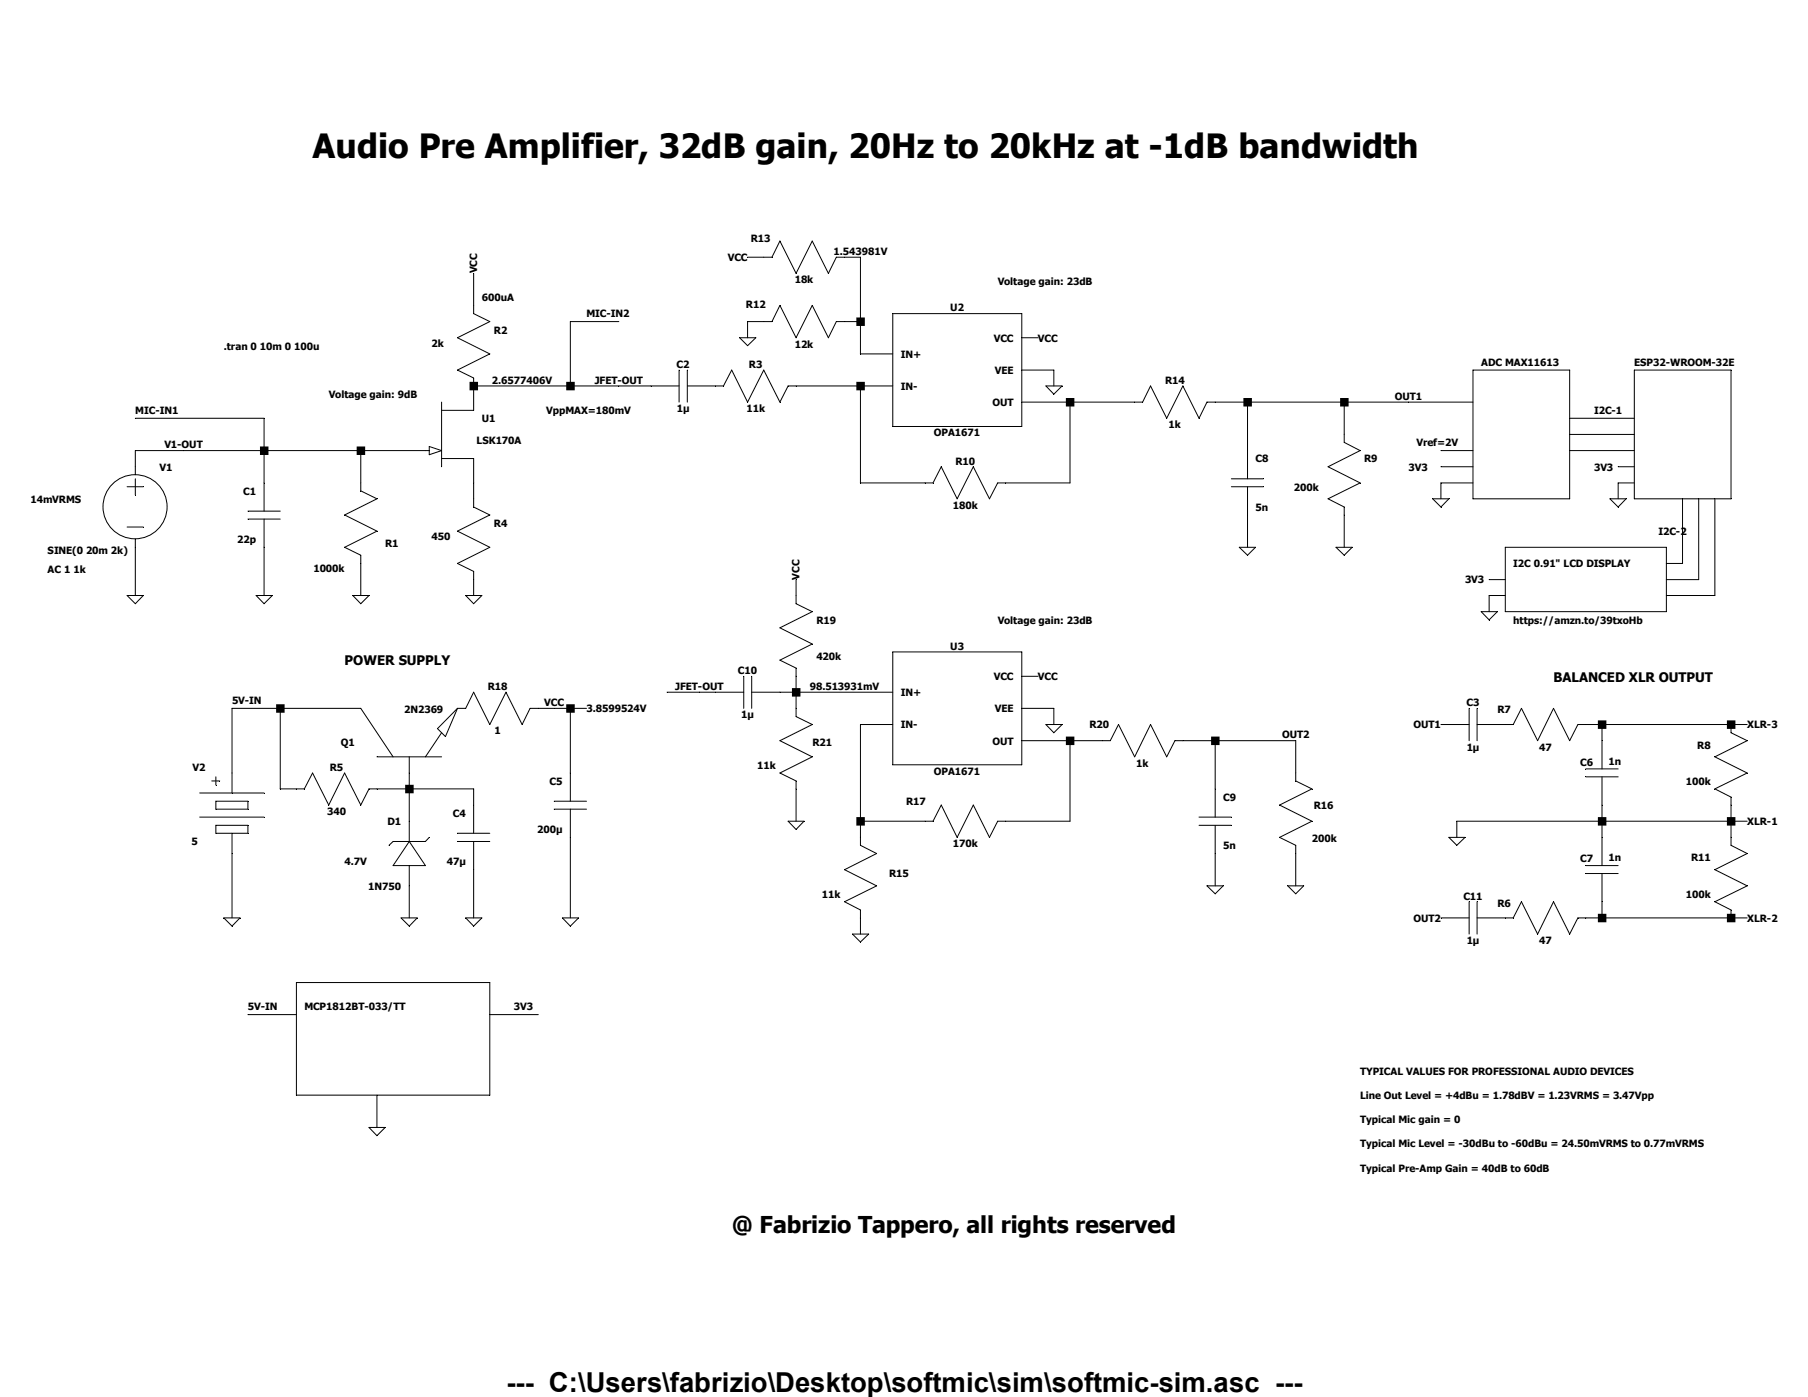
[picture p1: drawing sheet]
Version 4
SHEET 1 2224 924
WIRE 304 -144 288 -144
WIRE 400 -144 384 -144
WIRE 16 -96 16 -128
WIRE 160 -80 112 -80
WIRE 304 -80 288 -80
WIRE 400 -80 400 -144
WIRE 400 -80 384 -80
WIRE 288 -64 288 -80
WIRE 576 -64 560 -64
WIRE 400 -48 400 -80
WIRE 432 -48 400 -48
WIRE 592 -32 560 -32
WIRE 112 -16 112 -80
WIRE 112 -16 16 -16
WIRE 160 -16 112 -16
WIRE 192 -16 160 -16
WIRE 400 -16 336 -16
WIRE 432 -16 400 -16
WIRE 592 -16 592 -32
WIRE 608 0 560 0
WIRE 672 0 608 0
WIRE 784 0 752 0
WIRE 880 0 784 0
WIRE 944 0 880 0
WIRE 1008 0 944 0
WIRE -192 16 -320 16
WIRE 1168 16 1104 16
WIRE 880 32 880 0
WIRE 1168 32 1104 32
WIRE -272 48 -320 48
WIRE -192 48 -192 16
WIRE -192 48 -272 48
WIRE -96 48 -192 48
WIRE -32 48 -96 48
WIRE 784 48 784 0
WIRE 1008 48 976 48
WIRE 1168 48 1104 48
WIRE -320 64 -320 48
WIRE 1008 64 976 64
WIRE 1168 64 1152 64
WIRE -192 80 -192 48
WIRE -96 80 -96 48
WIRE 400 80 400 -16
WIRE 464 80 400 80
WIRE 608 80 608 0
WIRE 608 80 544 80
WIRE 1008 80 976 80
WIRE 1168 80 1152 80
WIRE 16 96 16 80
WIRE 976 96 976 80
WIRE 1152 96 1152 80
WIRE 784 144 784 112
WIRE 880 144 880 112
WIRE -320 192 -320 144
WIRE -192 192 -192 144
WIRE -96 192 -96 160
WIRE 16 192 16 176
WIRE 336 192 336 176
WIRE 576 272 560 272
WIRE 240 288 208 288
WIRE 256 288 240 288
WIRE 336 288 336 272
WIRE 336 288 320 288
WIRE 432 288 336 288
WIRE -176 304 -224 304
WIRE -96 304 -176 304
WIRE 96 304 80 304
WIRE 112 304 96 304
WIRE 128 304 112 304
WIRE 336 304 336 288
WIRE 592 304 560 304
WIRE 432 320 400 320
WIRE 592 320 592 304
WIRE 1136 320 1120 320
WIRE 1264 320 1136 320
WIRE 1280 320 1264 320
WIRE 608 336 560 336
WIRE 640 336 608 336
WIRE 752 336 720 336
WIRE 832 336 752 336
WIRE 1136 336 1136 320
WIRE -224 368 -224 304
WIRE 112 368 112 304
WIRE 832 368 832 336
WIRE -176 384 -176 304
WIRE -160 384 -176 384
WIRE -48 384 -48 368
WIRE -48 384 -80 384
WIRE 16 384 -48 384
WIRE 752 384 752 336
WIRE 16 400 16 384
WIRE -48 416 -48 384
WIRE 336 416 336 384
WIRE 400 416 400 320
WIRE 464 416 400 416
WIRE 608 416 608 336
WIRE 608 416 544 416
WIRE 1136 416 1136 400
WIRE 1136 416 992 416
WIRE 1264 416 1264 400
WIRE 1264 416 1136 416
WIRE 1280 416 1264 416
WIRE 400 432 400 416
WIRE 992 432 992 416
WIRE 1136 432 1136 416
WIRE 1264 432 1264 416
WIRE 752 480 752 448
WIRE 832 480 832 448
WIRE -224 512 -224 448
WIRE -48 512 -48 480
WIRE 16 512 16 464
WIRE 112 512 112 432
WIRE 1136 512 1136 496
WIRE 1136 512 1120 512
WIRE 1264 512 1136 512
WIRE 1280 512 1264 512
WIRE 400 528 400 512
FLAG -320 192 0
FLAG -192 192 0
FLAG -96 192 0
FLAG 16 192 0
FLAG 112 512 0
FLAG 160 -16 JFET-OUT
FLAG 16 -128 VCC
FLAG 880 144 0
FLAG 576 -64 VCC
FLAG 592 -16 0
FLAG 288 -64 0
FLAG 288 -144 VCC
FLAG 96 304 VCC
FLAG 944 0 OUT1
FLAG -272 48 V1-OUT
FLAG -48 512 0
FLAG -224 512 0
FLAG 992 432 0
FLAG 976 320 OUT1
FLAG 976 96 0
FLAG 1152 96 0
FLAG 16 512 0
FLAG 784 144 0
FLAG 832 480 0
FLAG 576 272 VCC
FLAG 592 320 0
FLAG 336 176 VCC
FLAG 752 480 0
FLAG 240 288 JFET-OUT
FLAG 832 336 OUT2
FLAG 400 528 0
FLAG 336 416 0
FLAG 976 512 OUT2
DATAFLAG 64 -16 ""
DATAFLAG 400 -144 ""
DATAFLAG 128 304 ""
DATAFLAG 384 288 ""
SYMBOL res -112 64 R0
WINDOW 3 -31 101 Left 2
WINDOW 0 40 76 Left 2
SYMATTR Value 1000k
SYMATTR InstName R1
SYMBOL cap -176 144 R180
WINDOW 0 24 56 Left 2
WINDOW 3 24 8 Left 2
SYMATTR InstName C1
SYMATTR Value 22p
SYMBOL voltage -320 48 R0
WINDOW 3 -87 99 Left 2
WINDOW 123 -87 118 Left 2
WINDOW 39 0 0 Left 0
SYMATTR Value SINE(0 20m 2k)
SYMATTR Value2 AC 1 1k
SYMATTR InstName V1
SYMBOL njf -32 -16 R0
WINDOW 3 51 54 Left 2
SYMATTR Value LSK170A
SYMATTR InstName U1
SYMBOL res 0 -112 R0
WINDOW 3 -26 53 Left 2
SYMATTR Value 2k
SYMATTR InstName R2
SYMBOL cap 192 0 R270
WINDOW 0 32 32 VTop 2
WINDOW 3 0 32 VBottom 2
SYMATTR InstName C2
SYMATTR Value 1µ
SYMBOL res 352 -32 R90
WINDOW 3 32 56 VTop 2
WINDOW 0 0 56 VBottom 2
SYMATTR Value 11k
SYMATTR InstName R3
SYMBOL res 0 80 R0
WINDOW 3 -26 53 Left 2
SYMATTR Value 450
SYMATTR InstName R4
SYMBOL res 864 16 R0
WINDOW 3 -34 68 Left 2
SYMATTR Value 200k
SYMATTR InstName R9
SYMBOL res 560 64 R90
WINDOW 3 32 56 VTop 2
WINDOW 0 0 56 VBottom 2
SYMATTR Value 180k
SYMATTR InstName R10
SYMBOL res 288 -64 R270
WINDOW 3 0 56 VBottom 2
WINDOW 0 27 8 VTop 2
SYMATTR Value 12k
SYMATTR InstName R12
SYMBOL res 288 -128 R270
WINDOW 3 0 56 VBottom 2
WINDOW 0 29 13 VTop 2
SYMATTR Value 18k
SYMATTR InstName R13
SYMBOL Misc\\battery -224 352 R0
WINDOW 3 -40 84 Left 2
WINDOW 123 0 0 Left 0
WINDOW 39 0 0 Left 0
WINDOW 0 -39 10 Left 2
SYMATTR Value 5
SYMATTR InstName V2
SYMBOL res -64 368 R90
WINDOW 3 32 56 VTop 2
WINDOW 0 0 56 VBottom 2
SYMATTR Value 340
SYMATTR InstName R5
SYMBOL zener -32 480 R180
WINDOW 0 24 64 Left 2
WINDOW 3 24 0 Left 2
SYMATTR InstName D1
SYMATTR Value 1N750
SYMBOL cap 32 464 R180
WINDOW 0 24 56 Left 2
WINDOW 3 24 8 Left 2
SYMATTR InstName C4
SYMATTR Value 47µ
SYMBOL cap 128 432 R180
WINDOW 0 24 56 Left 2
WINDOW 3 24 8 Left 2
SYMATTR InstName C5
SYMATTR Value 200µ
SYMBOL npn -96 368 R270
WINDOW 0 31 -20 VRight 2
WINDOW 3 63 43 VRight 2
SYMATTR InstName Q1
SYMATTR Value 2N2369
SYMBOL res 1136 496 R90
WINDOW 3 32 56 VTop 2
WINDOW 0 7 97 VBottom 2
SYMATTR Value 47
SYMATTR InstName R6
SYMBOL res 1136 304 R90
WINDOW 3 32 56 VTop 2
WINDOW 0 7 97 VBottom 2
SYMATTR Value 47
SYMATTR InstName R7
SYMBOL cap 1152 400 R180
WINDOW 0 25 43 Left 2
WINDOW 3 -3 44 Left 2
SYMATTR InstName C6
SYMATTR Value 1n
SYMBOL cap 1152 496 R180
WINDOW 0 25 43 Left 2
WINDOW 3 -3 44 Left 2
SYMATTR InstName C7
SYMATTR Value 1n
SYMBOL AutoGenerated\\OPA1671 496 -32 R0
SYMATTR InstName U2
SYMBOL cap 976 336 R270
WINDOW 0 32 32 VTop 2
WINDOW 3 0 32 VBottom 2
SYMATTR InstName C3
SYMATTR Value 1µ
SYMBOL res 1280 416 R180
WINDOW 3 36 40 Left 2
WINDOW 0 36 76 Left 2
SYMATTR Value 100k
SYMATTR InstName R8
SYMBOL res 1280 528 R180
WINDOW 3 36 40 Left 2
WINDOW 0 36 76 Left 2
SYMATTR Value 100k
SYMATTR InstName R11
SYMBOL res 768 -16 R90
WINDOW 3 32 56 VTop 2
WINDOW 0 0 56 VBottom 2
SYMATTR Value 1k
SYMATTR InstName R14
SYMBOL cap 768 48 R0
SYMATTR InstName C8
SYMATTR Value 5n
SYMBOL res 416 528 R180
WINDOW 3 36 40 Left 2
WINDOW 0 -32 61 Left 2
SYMATTR Value 11k
SYMATTR InstName R15
SYMBOL res 816 352 R0
WINDOW 3 32 81 Left 2
WINDOW 0 34 48 Left 2
SYMATTR Value 200k
SYMATTR InstName R16
SYMBOL res 560 400 R90
WINDOW 3 32 56 VTop 2
WINDOW 0 2 105 VBottom 2
SYMATTR Value 170k
SYMATTR InstName R17
SYMBOL res 320 176 R0
SYMATTR Value 420k
SYMATTR InstName R19
SYMBOL AutoGenerated\\OPA1671 496 304 R0
SYMATTR InstName U3
SYMBOL res 736 320 R90
WINDOW 3 32 56 VTop 2
WINDOW 0 5 99 VBottom 2
SYMATTR Value 1k
SYMATTR InstName R20
SYMBOL cap 736 384 R0
SYMATTR InstName C9
SYMATTR Value 5n
SYMBOL cap 256 304 R270
WINDOW 0 32 32 VTop 2
WINDOW 3 0 32 VBottom 2
SYMATTR InstName C10
SYMATTR Value 1µ
SYMBOL res 352 400 R180
WINDOW 3 36 40 Left 2
WINDOW 0 -20 63 Left 2
SYMATTR Value 11k
SYMATTR InstName R21
SYMBOL cap 976 528 R270
WINDOW 0 32 32 VTop 2
WINDOW 3 0 32 VBottom 2
SYMATTR InstName C11
SYMATTR Value 1µ
SYMBOL res 96 288 R90
WINDOW 3 32 56 VTop 2
WINDOW 0 0 56 VBottom 2
SYMATTR Value 1
SYMATTR InstName R18
TEXT -232 -56 Left 2 !.tran 0 10m 0 100u
TEXT -128 -8 Left 2 ;Voltage gain: 9dB
TEXT 24 -104 Left 2 ;600uA
TEXT 536 -120 Left 2 ;Voltage gain: 23dB
TEXT 1016 -40 Left 2 ;ADC MAX11613
TEXT -112 456 Left 2 ;4.7V
TEXT -320 8 Left 2 ;MIC-IN1
TEXT 1280 416 Left 2 ;XLR-1
TEXT 1280 512 Left 2 ;XLR-2
TEXT 1280 320 Left 2 ;XLR-3
TEXT -112 256 Left 3 ;POWER SUPPLY
TEXT 1088 272 Left 3 ;BALANCED XLR OUTPUT
TEXT -224 296 Left 2 ;5V-IN
TEXT 1168 -40 Left 2 ;ESP32-WROOM-32E
TEXT 1128 8 Left 2 ;I2C-1
TEXT 128 -88 Left 2 ;MIC-IN2
TEXT 896 688 Left 2 ;Line Out Level = +4dBu = 1.78dBV = 1.23VRMS = 3.47Vpp
TEXT 896 712 Left 2 ;Typical Mic gain = 0
TEXT 896 736 Left 2 ;Typical Mic Level = -30dBu to -60dBu = 24.50mVRMS to 0.77mVRMS
TEXT -424 96 Left 2 ;14mVRMS
TEXT -144 -256 Left 6 ;Audio Pre Amplifier, 32dB gain, 20Hz to 20kHz at -1dB bandwidth
TEXT 896 664 Left 2 ;TYPICAL VALUES FOR PROFESSIONAL AUDIO DEVICES
TEXT 536 216 Left 2 ;Voltage gain: 23dB
TEXT 896 760 Left 2 ;Typical Pre-Amp Gain = 40dB to 60dB
TEXT 88 8 Left 2 ;VppMAX=180mV
TEXT 952 40 Left 2 ;Vref=2V
TEXT 944 64 Left 2 ;3V3
TEXT 1128 64 Left 2 ;3V3
TEXT 272 816 Left 5 ;@ Fabrizio Tappero, all rights reserved
RECTANGLE Normal 1104 96 1008 -32
RECTANGLE Normal 1264 96 1168 -32
